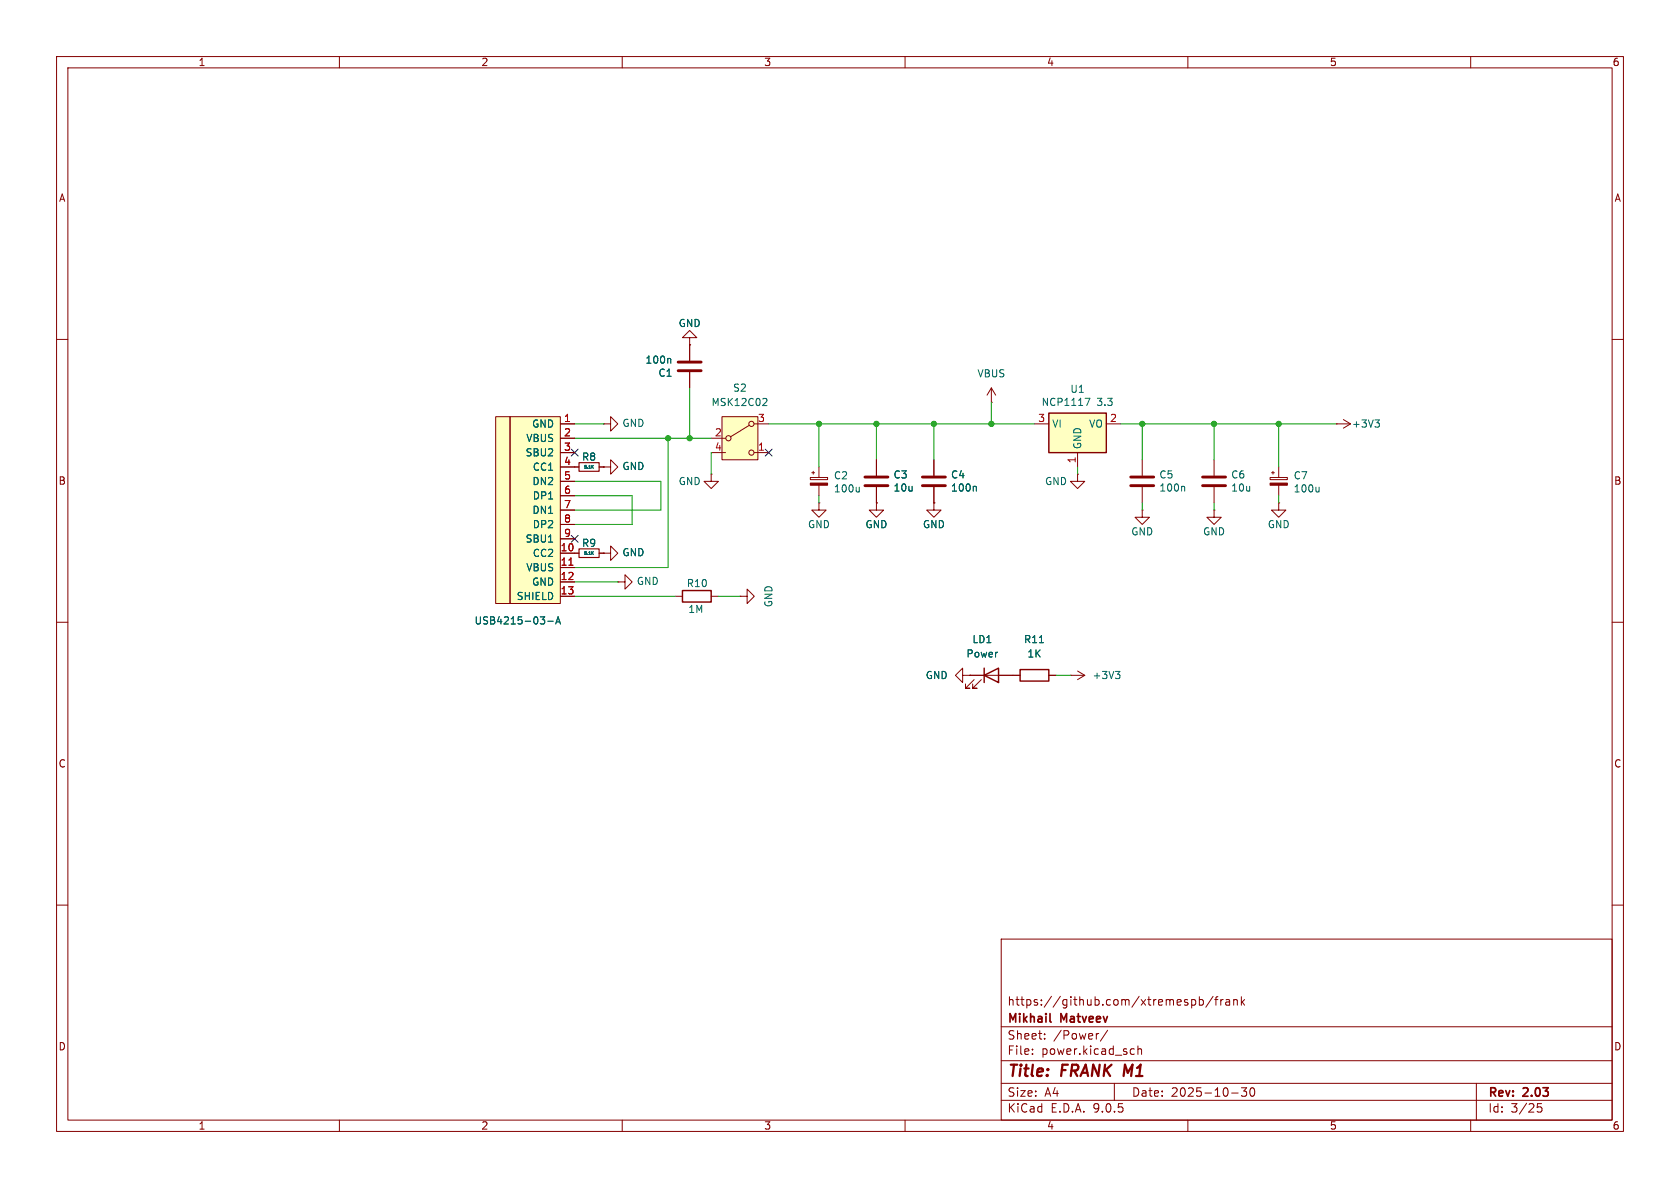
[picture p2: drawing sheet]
<svg xmlns="http://www.w3.org/2000/svg" width="297mm" height="210mm" viewBox="0 0 297 210" stroke-linecap="round" stroke-linejoin="round" font-family="sans-serif">
<g fill="none" stroke="#840000" stroke-width=".18">
<path d="M10 10h277v190h-277zM12 12h273v186h-273zM60 10v2M110 10v2M160 10v2M210 10v2M260 10v2M121.9 59.7h1.3l-1.3-1.3-1.3 1.3h1.3v1.3M10 60h2M106.7 74.9h1.2v-1.2l1.3 1.2-1.3 1.3v-1.3M106.7 74.9h.1M121.9 61h.1"/>
<path d="M121.9 61v2.8M121.9 65.8v2.8M175.3 71.1h.1M175.3 68.6l-.8 1.3M175.3 68.6l.7 1.3M175.3 68.6v2.5M285 60h2M106.7 97.8h1.2v-1.3l1.3 1.3-1.3 1.3v-1.3M106.7 97.8h.1M154.9 88.9v1.3h1.3l-1.3 1.2-1.2-1.2h1.2M154.9 88.9h.1M165.1 88.9v1.3h1.3l-1.3 1.2-1.3-1.2h1.3"/>
<path d="M165.1 88.9h.1M190.5 83.8v1.3h1.3l-1.3 1.3-1.3-1.3h1.3M190.5 83.8h.1M201.9 90.2v1.2h1.3l-1.3 1.3-1.2-1.3h1.2M201.9 90.2h.1M10 110h2M109.2 102.9h1.3v-1.3l1.3 1.3-1.3 1.2v-1.2M109.2 102.9h.1M170.2 119.4v-1.3l-1.3 1.3 1.3 1.3v-1.3h1.2M171.4 119.4h.1M171.4 119.4h8.9M185.4 119.4h1.3"/>
<path d="M189.2 119.4h.1M189.2 119.4h2.6M190.5 118.6l1.3 .8M191.8 119.4l-1.3 .7M285 110h2M172.2 120.1l-1.5 1.6h.7h-.7v-.8M173.5 120.1l-1.5 1.6h.7h-.7v-.8M10 160h2M177 166h108v32h-108zM210.7 176.8l.4-.1 .3 .3v.4l-.2 .2h-.5M212 176.8l.5-.1 .2 .3v.4l-.1 .2h-.6M212 176.2v1.5"/>
<path d="M214.5 176.1l-1.3 2M214.7 176.7h.6M215.3 176.2l-.3 .2v1.3M215.8 176.7v1M216.2 176.7l-.2 .1-.2 .2M216.7 176.8h.6l.1 .9M217.4 177.1h-.5a.29 .29 0 0 0-.2 .3 .29 .29 0 0 0 .2 .3l.5-.1M218.1 176.8l.2-.1 .4 .1v.9M218.1 176.7v1M219.5 176.2v1.5M219.6 177.1l.4 .6M220 176.7l-.5 .6"/>
<path d="M285 160h2M60 198v2M110 198v2M160 198v2M177 194.5h108M177 191.5h108M177 187.5h108M177 181.5h108M182.5 186.3v.1M182.5 185.5v.1M184.7 183.6v.1M184.7 182.8v.1"/>
<path d="M194.2 182.7l-.2 .1M195.8 182.1l-1.3 2M197 191.5v3M200.1 185.4l.4 .1M200.5 186.3l-.4 .1M201.2 185.5l.2-.1 .3 .1 .1 .9M201.2 184.9v1.5M210 198v2M217.7 193.2h1.2M219.5 192.3h.9l-.5 .6 .4 .1v.7l-.2 .1h-.4l-.2-.1M221.1 192.4l.2-.1a.81 .81 0 0 1 .6 .6 .81 .81 0 0 1-.3 .8l-.1 .1a.81 .81 0 0 1-.4-1.4zM260 198v2"/>
<path d="M261 191.5v6.5M272.5 195.1h-.7l-.1 .7 .3-.1h.5l.1 .3-.1 .5-.2 .1-.6-.1"/>
</g>
<path d="M185.6 180.5l.2 .2" fill="none" stroke="#840000" stroke-width=".3"/>
<path d="M174 119.4l2.5-1.3v2.6zM174 118.1v2.6M180.3 118.4h5.1v2h-5.1z" fill="none" stroke="#840000" stroke-width=".25"/>
<path d="M118.4 63.4l.2 .1v.7M183.8 113.6h.7M197.2 118.7h.8l-.4 .5M197.7 119.2l.3 .2v.3l-.3 .3" fill="none" stroke="#006464" stroke-width=".18"/>
<path d="M119.9 65.5h4.1M119.9 64h4.1" fill="none" stroke="#840000" stroke-width=".51"/>
<path d="M127.6 73.7h6.4v7.6h-6.4z" fill="#ffffc2"/>
<g fill="none" stroke="#840000" stroke-width=".18">
<path d="M125.7 77.5h2.6M127.6 73.7h6.4v7.6h-6.4zM132.5 75.2l-3.3 2M133.3 74.9h2.6M101.6 97.8h.8M105.9 97.8h.8M125.7 80h2.6M133.3 80h2.6"/>
<circle cx="128.8" cy="77.5" r=".46"/>
<circle cx="132.8" cy="74.9" r=".46"/>
<circle cx="132.8" cy="80" r=".46"/>
</g>
<path d="M135 70.4l.5 .1 .1 .3-.8 .9h.8M104.7 97.7l.2 .3M104.9 97.5l-.3 .3" fill="none" stroke="#006464" stroke-width=".18"/>
<path d="M102.4 97h3.5v1.6h-3.5z" fill="none" stroke="#840000" stroke-width=".2"/>
<g fill="#ffffc2">
<path d="M87.6 73.7h2.6v33h-2.6z"/>
<path d="M90.2 73.7h8.9v33h-8.9z"/>
</g>
<g fill="none" stroke="#840000" stroke-width=".18">
<path d="M87.6 73.7h2.6v33h-2.6zM90.2 73.7h8.9v33h-8.9zM99.1 74.9h2.5M99.1 77.5h2.5M99.1 80h2.5M99.1 82.6h3.3M99.1 85.1h2.5M99.1 87.6h2.5M99.1 90.2h2.5M99.1 92.7h2.5M99.1 95.3h2.5M99.1 97.8h2.5"/>
<path d="M105.9 82.6h.8M125.7 83.8v1.3h1.3l-1.3 1.3-1.2-1.3h1.2M125.7 83.8h.1M214.6 90.2v1.2h1.3l-1.3 1.3-1.2-1.3h1.2M214.6 90.2h.1M214.6 81.3v2.8M214.6 86.1v2.8M226.1 88.9v1.3h1.2l-1.2 1.2-1.3-1.2h1.3M226.1 88.9h.1M99.1 100.3h2.5M99.1 102.9h2.5M99.1 105.4h2.5"/>
<path d="M119.4 105.4h1.2M125.7 105.4h1.3M130.8 105.4h1.3v-1.3l1.2 1.3-1.2 1.3v-1.3M130.8 105.4h.1"/>
</g>
<path d="M100.6 99.9h.7" fill="none" stroke="#a90000" stroke-width=".18"/>
<path d="M104.7 82.5l.2 .3M104.9 82.3l-.3 .3M95.5 109h.8l-.4 .5M96.2 109.6v.6M96.8 109.8h1M98.2 110.3l.5-1.3 .4 1.3M98.4 109.9h.6" fill="none" stroke="#006464" stroke-width=".18"/>
<path d="M102.4 81.8h3.5v1.5h-3.5z" fill="none" stroke="#840000" stroke-width=".2"/>
<path d="M212.6 84.3h4.1M212.6 85.9h4.1" fill="none" stroke="#840000" stroke-width=".51"/>
<path d="M120.6 104.4h5.1v2h-5.1z" fill="none" stroke="#840000" stroke-width=".25"/>
<path d="M185.4 73h10.2v7h-10.2z" fill="#ffffc2"/>
<path d="M185.4 73h10.2v7h-10.2z" fill="none" stroke="#840000" stroke-width=".25"/>
<g fill="none" stroke="#840000" stroke-width=".18">
<path d="M99.1 74.9h2.5M99.1 77.5h2.5M121.9 61h.1M121.9 61v2.8M121.9 65.8v2.8M182.9 74.9h2.5M195.6 74.9h2.5M236.2 74.9h.1M236.2 74.9h2.6M237.5 74.2l1.3 .7M238.8 74.9l-1.3 .8M99.1 82.6h3.3"/>
<path d="M99.1 80h2.5M99.1 85.1h2.5M99.1 87.6h2.5M99.1 90.2h2.5M99.1 92.7h2.5M99.1 95.3h2.5M99.1 97.8h3.3M105.9 82.6h.8M105.9 97.8h.8M106.7 82.6h1.2v-1.3l1.3 1.3-1.3 1.2v-1.2M106.7 82.6h.1M106.7 97.8h.1"/>
<path d="M143.3 84.4h3v.4h-3zM143.5 83.6h.5M143.8 83.3v.5M144.8 88.9v1.3h1.2l-1.2 1.2-1.3-1.2h1.3M144.8 88.9h.1M144.8 82.6v1.8M144.8 85.8v1.8M154.9 88.9h.1M154.9 81.3v2.8M154.9 86.1v2.8M165.1 88.9h.1M165.1 81.3v2.8"/>
<path d="M165.1 86.1v2.8M190.5 80v2.6M201.9 81.3v2.8M201.9 86.1v2.8M224.5 84.4h3.1v.4h-3.1zM224.8 83.6h.5M225 83.3v.5M226.1 82.6v1.8M226.1 85.8v1.8M99.1 100.3h2.5M99.1 102.9h2.5M99.1 105.4h2.5"/>
<path d="M171.4 119.4h.1M171.4 119.4h2.6M176.5 119.4h3.8M185.4 119.4h1.3"/>
</g>
<g fill="none" stroke="#006464" stroke-width=".18">
<path d="M118.4 63.4l.2 .1v.7M191.8 70.4h.9l-.6 1.3M243.1 74.2h.8l-.5 .5M243.6 74.7l.3 .3v.3l-.3 .2M104.7 82.5l.2 .3M104.7 97.7l.2 .3M104.9 82.3l-.3 .3M104.9 97.5l-.3 .3M151.9 86.1v.9M151.9 86.8l-.2 .2M172.4 86l.2 .1v.7M209.3 86l.1 .1v.7"/>
<path d="M233.2 86.1v.9M233.2 86.8l-.2 .2M95.5 109h.8l-.4 .5M96.2 109.6v.6M96.8 109.8h1M98.2 110.3l.5-1.3 .4 1.3M98.4 109.9h.6M183.8 113.6h.7"/>
</g>
<path d="M152.9 84.3h4.1M152.9 85.9h4.1M163.1 84.3h4M163.1 85.9h4M199.9 84.3h4.1M199.9 85.9h4.1" fill="none" stroke="#840000" stroke-width=".51"/>
<g fill="#840000" stroke="#840000" stroke-width=".18">
<path d="M224.5 85.4h3.1v.4h-3.1z"/>
<path d="M143.3 85.4h3v.4h-3z"/>
</g>
<g fill="none" stroke="#009600" stroke-width=".18">
<path d="M101.6 74.9h5.1M101.6 77.5h24.1M118.1 77.5v22.8h-16.5M121.9 68.6v8.9M135.9 74.9h47M144.8 74.9v7.7M154.9 74.9v6.4M165.1 74.9v6.4M175.3 71.1v3.8M198.1 74.9h38.1M201.9 74.9v6.4M214.6 74.9v6.4"/>
<path d="M226.1 74.9v7.7M101.6 85.1h15.2v5.1h-15.2M101.6 87.6h10.2v5.1h-10.2M125.7 80v3.8M144.8 87.6v1.3M190.5 82.6v1.2M201.9 88.9v1.3M214.6 88.9v1.3M226.1 87.6v1.3M101.6 105.4h17.8M101.6 102.9h7.6M127 105.4h3.8"/>
<path d="M186.7 119.4h2.5"/>
</g>
<path d="M101 79.4l1.2 1.2M102.2 79.4l-1.2 1.2M135.3 79.4l1.2 1.2M136.5 79.4l-1.2 1.2M101 94.6l1.2 1.3M102.2 94.6l-1.2 1.3" fill="none" stroke="#000084" stroke-width=".18"/>
<path d="M100.6 99.9h.7" fill="none" stroke="#a90000" stroke-width=".18"/>
<g fill="#009600" stroke="#009600" stroke-width=".18">
<circle cx="175.3" cy="74.9" r=".46"/>
<circle cx="214.6" cy="74.9" r=".46"/>
<circle cx="201.9" cy="74.9" r=".46"/>
<circle cx="154.9" cy="74.9" r=".46"/>
<circle cx="165.1" cy="74.9" r=".46"/>
<circle cx="226.1" cy="74.9" r=".46"/>
<circle cx="121.9" cy="77.5" r=".46"/>
<circle cx="144.8" cy="74.9" r=".46"/>
<circle cx="118.1" cy="77.5" r=".46"/>
</g>
<g font-size="2.8" fill="#840000">
<text x="178" y="190.9">Title:</text>
<text x="187.7" y="190.9">FRANK M1</text>
</g>
<g font-size="2.1" fill="#840000">
<text x="178" y="178">https://github.com/xtremespb/frank</text>
<text x="178" y="184">Sheet:</text>
<text x="178" y="181.2">Mikhail</text>
<text x="186.2" y="184">/Power/</text>
<text x="187.6" y="181.2">Matveev</text>
<text x="178" y="186.7">File:</text>
<text x="184.1" y="186.7">power.kicad_sch</text>
<text x="178" y="196.9">KiCad</text>
<text x="178" y="194.1">Size:</text>
<text x="184.7" y="194.1">A4</text>
<text x="185.7" y="196.9">E.D.A.</text>
<text x="193.3" y="196.9">9.0.5</text>
<text x="200" y="194.1">Date:</text>
<text x="207" y="194.1">2025-10-30</text>
<text x="263" y="194.3">Rev:</text>
<text x="263" y="196.9">Id:</text>
<text x="267.1" y="196.9">3/25</text>
<text x="269.4" y="194.3">2.03</text>
</g>
<g font-size="1.8" fill="#840000">
<text x="35" y="11.9">1</text>
<text x="85" y="11.9">2</text>
<text x="135" y="11.9">3</text>
<text x="185" y="11.9">4</text>
<text x="235" y="11.9">5</text>
<text x="285" y="11.9">6</text>
<text x="10.3" y="35.9">A</text>
<text x="285.3" y="35.9">A</text>
<text x="10.3" y="85.9">B</text>
<text x="285.3" y="85.9">B</text>
<text x="10.3" y="135.9">C</text>
<text x="285.3" y="135.9">C</text>
<text x="10.3" y="185.9">D</text>
<text x="285.3" y="185.9">D</text>
<text x="35" y="199.9">1</text>
<text x="85" y="199.9">2</text>
<text x="135" y="199.9">3</text>
<text x="185" y="199.9">4</text>
<text x="235" y="199.9">5</text>
<text x="285" y="199.9">6</text>
</g>
<g font-size="1.8" fill="#006464">
<text x="119.9" y="58">GND</text>
<text x="114" y="64.5">100n</text>
<text x="116.3" y="66.8">C1</text>
<text x="125.7" y="72">MSK12C02</text>
<text x="129.5" y="69.4">S2</text>
<text x="172.7" y="66.9">VBUS</text>
<text x="184" y="72">NCP1117</text>
<text x="189.1" y="69.6">U1</text>
<text x="193.9" y="72">3.3</text>
<text x="94" y="75.8">GND</text>
<text x="109.9" y="75.7">GND</text>
<text x="185.9" y="75.8">VI</text>
<text x="192.4" y="75.8">VO</text>
<text x="238.9" y="75.8">+3V3</text>
<text x="92.8" y="80.9">SBU2</text>
<text x="92.9" y="78.3">VBUS</text>
<text x="94.1" y="83.4">CC1</text>
<text x="102.8" y="81.6">R8</text>
<text x="109.9" y="83.3">GND</text>
<text x="191.4" y="79.5" transform="rotate(-90 191.4 79.5)">GND</text>
<text x="94" y="86">DN2</text>
<text x="94.1" y="88.5">DP1</text>
<text x="119.9" y="86">GND</text>
<text x="147.3" y="84.9">C2</text>
<text x="147.3" y="87.2">100u</text>
<text x="157.9" y="84.8">C3</text>
<text x="157.9" y="87.1">10u</text>
<text x="168" y="84.8">C4</text>
<text x="168" y="87.1">100n</text>
<text x="184.7" y="86">GND</text>
<text x="204.9" y="84.8">C5</text>
<text x="204.9" y="87.1">100n</text>
<text x="217.6" y="84.8">C6</text>
<text x="217.6" y="87.1">10u</text>
<text x="228.6" y="84.9">C7</text>
<text x="228.6" y="87.2">100u</text>
<text x="94" y="91">DN1</text>
<text x="94.1" y="93.6">DP2</text>
<text x="142.7" y="93.6">GND</text>
<text x="152.9" y="93.6">GND</text>
<text x="163.1" y="93.6">GND</text>
<text x="199.9" y="94.8">GND</text>
<text x="212.6" y="94.8">GND</text>
<text x="224" y="93.6">GND</text>
<text x="92.8" y="96.1">SBU1</text>
<text x="92.9" y="101.2">VBUS</text>
<text x="94.1" y="98.7">CC2</text>
<text x="102.8" y="96.9">R9</text>
<text x="109.9" y="98.5">GND</text>
<text x="91.2" y="106.3">SHIELD</text>
<text x="94" y="103.7">GND</text>
<text x="112.5" y="103.6">GND</text>
<text x="121.3" y="104">R10</text>
<text x="136.8" y="107.4" transform="rotate(-90 136.8 107.4)">GND</text>
<text x="83.8" y="110.6">USB4215-03-A</text>
<text x="121.6" y="108.6">1M</text>
<text x="171.8" y="113.9">LD1</text>
<text x="180.9" y="113.9">R11</text>
<text x="170.8" y="116.4">Power</text>
<text x="181.5" y="116.4">1K</text>
<text x="163.6" y="120.2">GND</text>
<text x="193" y="120.2">+3V3</text>
</g>
<g font-size="1.8" fill="#a90000">
<text x="99.6" y="74.7">1</text>
<text x="99.6" y="77.2">2</text>
<text x="126.3" y="77.2">2</text>
<text x="133.9" y="74.7">3</text>
<text x="183.4" y="74.7">3</text>
<text x="196.1" y="74.7">2</text>
<text x="99.6" y="79.8">3</text>
<text x="99.6" y="82.3">4</text>
<text x="126.3" y="79.8">4</text>
<text x="133.9" y="79.8">1</text>
<text x="190.2" y="82" transform="rotate(-90 190.2 82)">1</text>
<text x="99.6" y="84.8">5</text>
<text x="99.6" y="87.4">6</text>
<text x="99.6" y="89.9">7</text>
<text x="99.6" y="92.5">8</text>
<text x="99.6" y="95">9</text>
<text x="99" y="97.5">10</text>
<text x="99" y="100.1">11</text>
<text x="99" y="102.6">12</text>
<text x="99" y="105.2">13</text>
</g>
<g font-size=".7" fill="#006464">
<text x="103.1" y="83">5.1K</text>
<text x="103.1" y="98.2">5.1K</text>
</g>
</svg>
